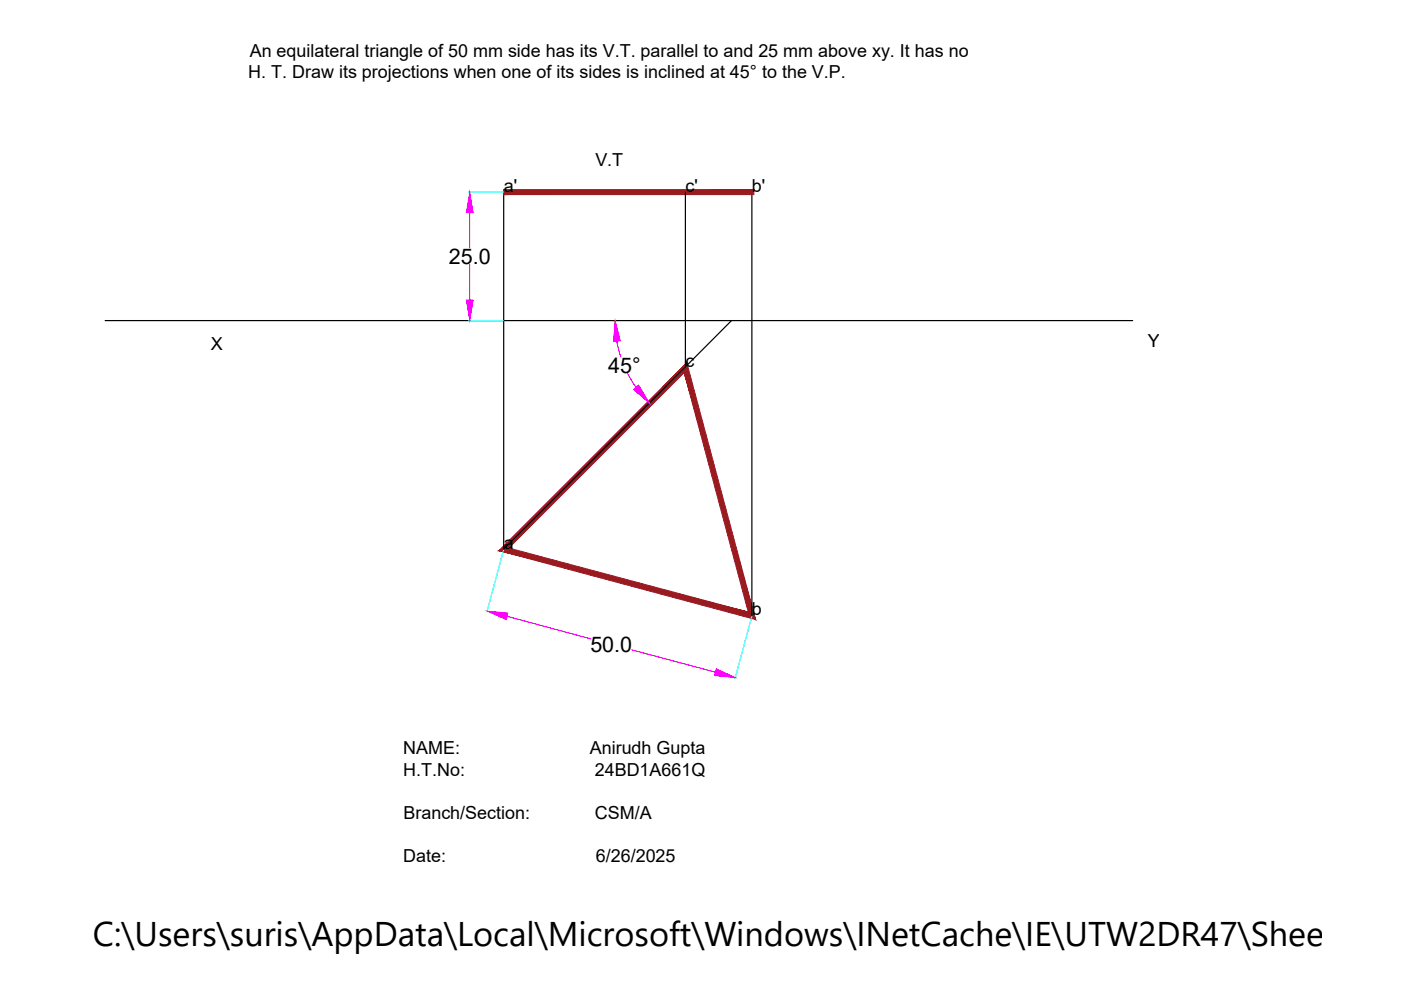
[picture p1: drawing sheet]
<svg xmlns="http://www.w3.org/2000/svg" width="297mm" height="210mm" viewBox="0 0 297 210" stroke-linecap="round" stroke-linejoin="round" font-family="sans-serif">
<!-- layer: 0 -->
<path d="M106.8 40.7v75.7l48.3-48.4M145.3 40.7v37.3M159.4 40.7v89.8M22.3 68h217.8" fill="none" stroke="#000" stroke-width=".25"/>
<g fill="#991b1e" stroke="#991b1e" stroke-width=".21">
<path d="M105.8 116.7l52.9 13.1-50.8-13.6zM105.8 116.7l52.9 13.1 1.5 1.5zM145.1 79l13.6 50.8 1.5 1.5zM145.6 76.9l14.6 54.4-15.1-52.3zM145.6 76.9l-37.7 39.3 37.2-37.2zM145.6 76.9l-37.7 39.3-2.1 .5z"/>
<path d="M106.8 40.2v1.1l53-1.1zM106.8 41.3l53-1.1v1.1z"/>
</g>
<path d="M99.6 45.1v7.5M99.6 56.1v7.5M130.8 72.3l.8 3.4M133.1 79.2l1.7 2.9M107.5 130.7l17.8 4.8M133.9 137.8l17.8 4.7" fill="none" stroke="#f0f" stroke-width=".25"/>
<g fill="#f0f" stroke="#f0f" stroke-width=".21">
<path d="M130.4 68l1.1 4.2-1.4 .2z"/>
<path d="M134.3 82.6l1.1-1 2.3 3.9z"/>
<path d="M151.9 141.8l4 1.9-4.4-.5z"/>
<path d="M103.3 129.6l4.4 .4-.4 1.4z"/>
<path d="M99.6 40.7l.7 4.4h-1.4z"/>
<path d="M98.9 63.6h1.4l-.7 4.4z"/>
</g>
<path d="M99.4 40.7h7.4M99.4 68h7.4M106.8 116.5l-3.6 13.2M159.4 130.6l-3.5 13.2" fill="none" stroke="#0ff" stroke-width=".25"/>
<text font-size="7.3" x="19.7" y="200.6">C:\Users\suris\AppData\Local\Microsoft\Windows\INetCache\IE\UTW2DR47\Sheet-6A[1</text>
<g font-size="4.6">
<text x="95.2" y="56">25.0</text>
<text x="129" y="79.1">45°</text>
<text x="125.2" y="138.2">50.0</text>
</g>
<g font-size="3.8">
<text x="52.6" y="16.6">H. T. Draw its projections when one of its sides is inclined at 45° to the V.P.</text>
<text x="52.9" y="12">An equilateral triangle of 50 mm side has its V.T. parallel to and 25 mm above xy. It has no</text>
<text x="126.2" y="35.2">V.T</text>
<text x="106.8" y="40.7">a'</text>
<text x="145.3" y="40.7">c'</text>
<text x="159.4" y="40.7">b'</text>
<text x="44.7" y="74.2">X</text>
<text x="145.3" y="77.9">c</text>
<text x="243.4" y="73.6">Y</text>
<text x="106.8" y="116.4">a</text>
<text x="159.4" y="130.5">b</text>
<text x="85.5" y="160">NAME:</text>
<text x="125" y="160">Anirudh Gupta</text>
<text x="85.5" y="164.6">H.T.No:</text>
<text x="126.1" y="164.6">24BD1A661Q</text>
<text x="85.5" y="173.7">Branch/Section:</text>
<text x="126.1" y="173.7">CSM/A</text>
<text x="85.5" y="182.8">Date:</text>
<text x="126.3" y="182.8">6/26/2025</text>
</g>
</svg>
